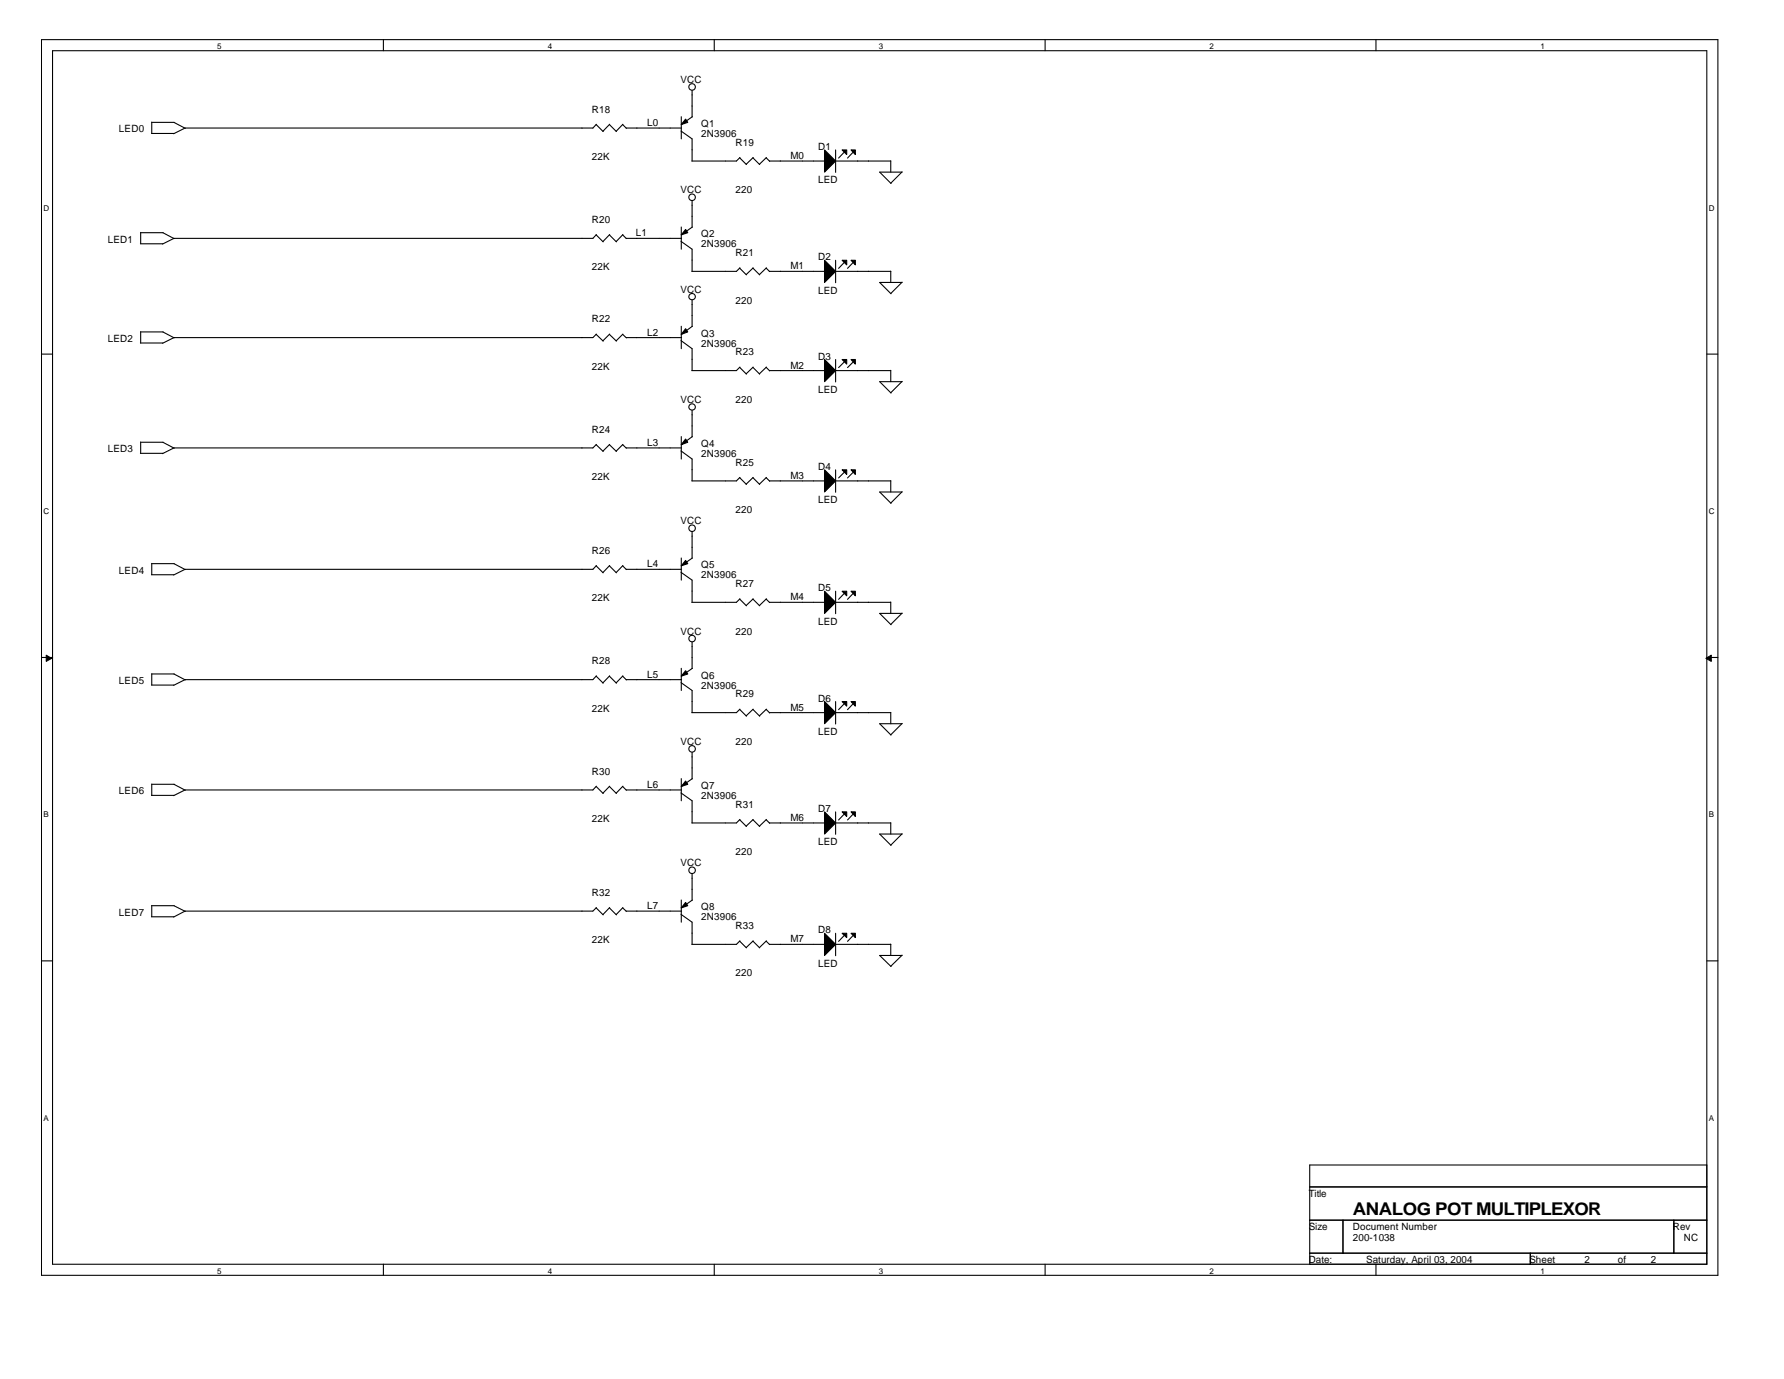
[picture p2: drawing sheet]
<svg xmlns="http://www.w3.org/2000/svg" width="279mm" height="216mm" viewBox="0 0 279 216" stroke-linecap="round" stroke-linejoin="round" font-family="sans-serif">
<g fill="none" stroke="#000" stroke-width=".17">
<path d="M6.5 6.2h262.5v193.5h-262.5zM8.2 7.9h259.1v190h-259.1zM23.8 19.2h3.5M23.8 19.1v1.8M27.2 19.2l1.8 .9M60 6.2v1.7M93.4 19.5l1.1 1.1M93.4 19.5l-.5 .5h-63.9l-1.8 .9M95.4 19.5l1.1 1.1M95.5 19.5l-1.1 1.1M97.5 19.5l.6 .6M97.6 19.5l-1.1 1.1"/>
<path d="M106.7 18.3v3.4M108.4 14.2v4.1M108.4 18.3l-1.7 1.2M111.9 6.2v1.7M163.7 6.2v1.7M215.5 6.2v1.7M22 38.2h3.5M22 36.4h3.5M22 36.4v1.8M23.7 20.9h3.5M25.5 36.4l1.8 1M93.4 36.8l1.1 1.1"/>
<path d="M93.4 36.7l-.5 .6h-65.7l-1.7 .9M95.4 36.8l1.1 1.1M95.5 36.7l-1.1 1.1M97.5 36.8l.6 .6M97.6 36.7l-1.1 1.1M98.1 20h8.6M98.1 37.3h8.6M106.7 20.5l1.7 1.2v3.5M106.7 37.8l1.7 1.2v3.5M106.7 35.5v3.5M108.4 31.4v4.2M108.4 35.5l-1.7 1.3"/>
<path d="M115.8 24.7l1.1 1.1M115.9 24.7l-.6 .5h-7M117.9 24.7l1.1 1.1M118 24.7l-1.1 1M120 24.7l.5 .6M120 24.7l-1.1 1M120.5 25.2h8.7M130.9 23.5v3.5M130.9 25.2h8.6M132.2 23.8l-.9 .9M133.6 23.8l-.9 .9M139.5 25.2v1.7"/>
<path d="M141.3 26.9h-3.5l1.7 1.8M141.3 26.9l-1.8 1.8M6.5 55.4h1.7M22 53.7h3.5M22 51.9v1.8M22 52h3.5M25.5 52l1.8 .9M93.4 52.3l1.1 1.1M93.4 52.3l-.5 .6h-65.7l-1.7 .8M95.4 52.3l1.1 1.1M95.5 52.3l-1.1 1.1M97.5 52.3l.6 .6"/>
<path d="M97.6 52.3l-1.1 1.1M98.1 52.9h8.6M106.7 53.3l1.7 1.3v3.4M106.7 51.1v3.5M108.4 47v4.1M108.4 51.1l-1.7 1.2M115.8 57.5l1.1 1.1M115.8 42l1.1 1M115.9 57.5l-.6 .5h-7M115.9 41.9l-.6 .6h-7M117.9 57.5l1.1 1.1M117.9 42l1.1 1"/>
<path d="M118 57.5l-1.1 1M118 41.9l-1.1 1.1M120 57.5l.5 .6M120 42l.5 .5M120 57.5l-1.1 1M120 41.9l-1.1 1.1M120.5 58h8.7M120.5 42.5h8.7M130.9 40.7v3.6M130.9 56.3v3.5M130.9 58h8.6M130.9 42.5h8.6"/>
<path d="M132.2 41.1l-.9 .9M132.2 56.7l-.9 .9M133.6 41.1l-.9 .9M133.6 56.7l-.9 .9M139.5 42.4v1.8M139.5 58v1.8M141.3 44.2h-3.5l1.7 1.8M141.3 44.2l-1.8 1.8M141.3 59.8h-3.5l1.7 1.7M141.3 59.7l-1.8 1.8M267.3 55.4h1.7M22 71h3.5"/>
<path d="M22 69.2v1.8M22 69.2h3.5M25.5 69.2l1.8 1M93.4 69.6l1.1 1.1M93.4 69.6l-.5 .5h-65.7l-1.7 .9M95.4 69.6l1.1 1.1M95.5 69.6l-1.1 1M97.5 69.6l.6 .6M97.6 69.6l-1.1 1M98.1 70.1h8.6M106.7 70.6l1.7 1.3v3.4M106.7 68.4v3.5"/>
<path d="M108.4 64.2v4.2M108.4 68.4l-1.7 1.2M115.8 74.8l1.1 1M115.9 74.7l-.6 .6h-7M117.9 74.8l1.1 1M118 74.7l-1.1 1.1M120 74.8l.5 .5M120 74.7l-1.1 1.1M120.5 75.3h8.7M130.9 73.6v3.5M130.9 75.3h8.6M132.2 73.9l-.9 .9"/>
<path d="M133.6 73.9l-.9 .9M139.5 75.3v1.7M141.3 77h-3.5l1.7 1.8M141.3 77l-1.8 1.8M23.7 90h3.5M23.8 88.2v1.8M23.8 88.2h3.5M27.2 88.2l1.8 1M93.4 88.6l1.1 1.1M93.4 88.5l-.5 .6h-63.9l-1.8 .9M95.4 88.6l1.1 1.1M95.5 88.5l-1.1 1.1"/>
<path d="M97.5 88.6l.6 .6M97.6 88.5l-1.1 1.1M98.1 89.1h8.6M106.7 89.6l1.7 1.2v3.5M106.7 87.4v3.4M108.4 83.3v4.1M108.4 87.4l-1.7 1.2M115.8 93.8l1.1 1.1M115.9 93.8l-.6 .5h-7M117.9 93.8l1.1 1.1M118 93.8l-1.1 1M120 93.8l.5 .5"/>
<path d="M120 93.8l-1.1 1M120.5 94.3h8.7M130.9 92.6v3.5M130.9 94.3h8.6M132.2 92.9l-.9 .9M133.6 92.9l-.9 .9M139.5 94.3v1.7M141.3 96h-3.5l1.7 1.8M141.3 96l-1.8 1.8M6.5 102.9h1.7M23.7 107.3h3.5M23.8 105.5v1.8"/>
<path d="M23.8 105.5h3.5M27.2 105.5l1.8 1M93.4 105.9l1.1 1.1M93.4 105.8l-.5 .6h-63.9l-1.8 .9M95.4 105.9l1.1 1.1M95.5 105.8l-1.1 1.1M97.5 105.9l.6 .6M97.6 105.8l-1.1 1.1M98.1 106.4h8.6M106.7 106.9l1.7 1.2v3.5M106.7 104.6v3.5M108.4 100.5v4.2"/>
<path d="M108.4 117.8v4.1M108.4 104.6l-1.7 1.3M115.8 111.1l1.1 1M115.9 111l-.6 .6h-7M117.9 111.1l1.1 1M118 111l-1.1 1.1M120 111.1l.5 .5M120 111l-1.1 1.1M120.5 111.6h8.7M130.9 109.8v3.6M130.9 111.6h8.6M132.2 110.2l-.9 .9"/>
<path d="M133.6 110.2l-.9 .9M139.5 111.5v1.8M141.3 113.3h-3.5l1.7 1.8M141.3 113.3l-1.8 1.7M267.3 102.9h1.7M23.7 124.5h3.5M23.8 122.7v1.8M23.8 122.8h3.5M27.2 122.8l1.8 .9M93.4 123.1l1.1 1.1M93.4 123.1l-.5 .6h-63.9l-1.8 .9M95.4 123.1l1.1 1.1"/>
<path d="M95.5 123.1l-1.1 1.1M97.5 123.1l.6 .6M97.6 123.1l-1.1 1.1M98.1 123.7h8.6M106.7 124.1l1.7 1.3v3.4M106.7 121.9v3.5M108.4 136.8v4.2M108.4 121.9l-1.7 1.2M115.8 128.3l1.1 1.1M115.9 128.3l-.6 .5h-7M117.9 128.3l1.1 1.1M118 128.3l-1.1 1.1"/>
<path d="M120 128.3l.5 .6M120 128.3l-1.1 1.1M120.5 128.8h8.7M130.9 127.1v3.5M130.9 128.8h8.6M132.2 127.4l-.9 1M133.6 127.4l-.9 1M139.5 128.8v1.8M141.3 130.6h-3.5l1.7 1.8M141.3 130.5l-1.8 1.8M6.5 150.4h1.7M23.7 143.5h3.5"/>
<path d="M23.8 141.8v1.7M23.8 141.8h3.5M27.2 141.8l1.8 .9M93.4 142.1l1.1 1.1M93.4 142.1l-.5 .5h-63.9l-1.8 1M95.4 142.1l1.1 1.1M95.5 142.1l-1.1 1.1M97.5 142.1l.6 .6M97.6 142.1l-1.1 1.1M98.1 142.6h8.6M106.7 143.2l1.7 1.2v3.5M106.7 140.9v3.5"/>
<path d="M108.4 140.9l-1.7 1.2M115.8 147.3l1.1 1.1M115.9 147.3l-.6 .6h-7M117.9 147.3l1.1 1.1M118 147.3l-1.1 1.1M120 147.3l.5 .6M120 147.3l-1.1 1.1M120.5 147.9h8.7M130.9 146.1v3.5M130.9 147.9h8.6M132.2 146.5l-.9 .9M133.6 146.5l-.9 .9"/>
<path d="M139.5 147.8v1.8M141.3 149.6h-3.5l1.7 1.7M141.3 149.5l-1.8 1.8M267.3 150.4h1.7M60 197.9v1.8M111.9 197.9v1.8M163.7 197.9v1.8M205.1 185.8h62.2M205.1 191h62.2M205.1 196.2h62.2M210.3 191v5.2M215.5 197.9v1.8"/>
<path d="M239.7 196.2v1.7M262.1 191v5.2M267.3 182.4h-62.2v15.5"/>
<circle cx="108.4" cy="13.6" r=".51"/>
<circle cx="108.4" cy="30.9" r=".51"/>
<circle cx="108.4" cy="46.4" r=".5"/>
<circle cx="108.4" cy="63.7" r=".5"/>
<circle cx="108.4" cy="100" r=".51"/>
<circle cx="108.4" cy="82.7" r=".51"/>
<circle cx="108.4" cy="117.2" r=".51"/>
<circle cx="108.4" cy="136.3" r=".51"/>
</g>
<g fill="#000" stroke="#000" stroke-width=".16">
<path d="M7.2 102.6l.9 .5-.9 .4z" fill-rule="evenodd"/>
<path d="M267.2 103.1l.8-.5v.9z" fill-rule="evenodd"/>
</g>
<g fill="#000" stroke="#000" stroke-width=".17">
<path d="M107.4 18.7l.3 .5-1 .3z" fill-rule="evenodd"/>
<path d="M107.4 35.9l.3 .5-1 .4z" fill-rule="evenodd"/>
<path d="M129.1 23.5l1.8 1.7-1.8 1.7z" fill-rule="evenodd"/>
<path d="M131.9 23.5h.7v.7z" fill-rule="evenodd"/>
<path d="M133.3 23.5h.7v.7z" fill-rule="evenodd"/>
<path d="M107.4 51.5l.3 .5-1 .3z" fill-rule="evenodd"/>
<path d="M129.1 40.7l1.8 1.8-1.8 1.7z" fill-rule="evenodd"/>
<path d="M129.1 56.3l1.8 1.7-1.8 1.8z" fill-rule="evenodd"/>
<path d="M131.9 40.7h.7v.8z" fill-rule="evenodd"/>
<path d="M131.9 56.3h.7v.7z" fill-rule="evenodd"/>
<path d="M133.3 40.7h.7v.8z" fill-rule="evenodd"/>
<path d="M133.3 56.3h.7v.7z" fill-rule="evenodd"/>
<path d="M107.4 68.7l.3 .5-1 .4z" fill-rule="evenodd"/>
<path d="M129.1 73.6l1.8 1.7-1.8 1.7z" fill-rule="evenodd"/>
<path d="M131.9 73.6h.7v.7z" fill-rule="evenodd"/>
<path d="M133.3 73.6h.7v.7z" fill-rule="evenodd"/>
<path d="M107.4 87.7l.3 .5-1 .4z" fill-rule="evenodd"/>
<path d="M129.1 92.6l1.8 1.7-1.8 1.7z" fill-rule="evenodd"/>
<path d="M131.9 92.6h.7v.7z" fill-rule="evenodd"/>
<path d="M133.3 92.6h.7v.7z" fill-rule="evenodd"/>
<path d="M107.4 105l.3 .5-1 .4z" fill-rule="evenodd"/>
<path d="M129.1 109.8l1.8 1.8-1.8 1.7z" fill-rule="evenodd"/>
<path d="M131.9 109.8h.7v.8z" fill-rule="evenodd"/>
<path d="M133.3 109.8h.7v.8z" fill-rule="evenodd"/>
<path d="M107.4 122.3l.3 .5-1 .3z" fill-rule="evenodd"/>
<path d="M129.1 127.1l1.8 1.7-1.8 1.8z" fill-rule="evenodd"/>
<path d="M131.9 127.1h.7v.7z" fill-rule="evenodd"/>
<path d="M133.3 127.1h.7v.7z" fill-rule="evenodd"/>
<path d="M107.4 141.3l.3 .5-1 .3z" fill-rule="evenodd"/>
<path d="M129.1 146.1l1.8 1.8-1.8 1.7z" fill-rule="evenodd"/>
<path d="M131.9 146.1h.7v.7z" fill-rule="evenodd"/>
<path d="M133.3 146.1h.7v.7z" fill-rule="evenodd"/>
</g>
<text font-size="2.8" x="211.9" y="190.3">ANALOG POT MULTIPLEXOR</text>
<g font-size="1.6">
<text x="92.7" y="17.7">R18</text>
<text x="106.6" y="13">VCC</text>
<text x="18.6" y="20.7">LED0</text>
<text x="101.3" y="19.7">L0</text>
<text x="109.8" y="19.9">Q1</text>
<text x="109.8" y="21.5">2N3906</text>
<text x="115.2" y="22.8">R19</text>
<text x="128.1" y="23.5">D1</text>
<text x="92.7" y="25.1">22K</text>
<text x="123.8" y="24.9">M0</text>
<text x="128.1" y="28.7">LED</text>
<text x="92.7" y="34.9">R20</text>
<text x="106.6" y="30.3">VCC</text>
<text x="115.2" y="30.3">220</text>
<text x="16.9" y="38">LED1</text>
<text x="99.6" y="37">L1</text>
<text x="109.8" y="37.2">Q2</text>
<text x="109.8" y="38.7">2N3906</text>
<text x="115.2" y="40.1">R21</text>
<text x="128.1" y="40.8">D2</text>
<text x="92.7" y="42.3">22K</text>
<text x="106.6" y="45.8">VCC</text>
<text x="115.2" y="47.5">220</text>
<text x="123.8" y="42.2">M1</text>
<text x="128.1" y="46">LED</text>
<text x="16.9" y="53.6">LED2</text>
<text x="92.7" y="50.5">R22</text>
<text x="101.3" y="52.5">L2</text>
<text x="109.8" y="52.7">Q3</text>
<text x="92.7" y="57.9">22K</text>
<text x="109.8" y="54.3">2N3906</text>
<text x="115.2" y="55.6">R23</text>
<text x="123.8" y="57.7">M2</text>
<text x="128.1" y="56.3">D3</text>
<text x="106.6" y="63.1">VCC</text>
<text x="115.2" y="63.1">220</text>
<text x="128.1" y="61.5">LED</text>
<text x="16.9" y="70.8">LED3</text>
<text x="92.7" y="67.7">R24</text>
<text x="101.3" y="69.8">L3</text>
<text x="109.8" y="70">Q4</text>
<text x="109.8" y="71.5">2N3906</text>
<text x="92.7" y="75.1">22K</text>
<text x="115.2" y="72.9">R25</text>
<text x="123.8" y="75">M3</text>
<text x="128.1" y="73.6">D4</text>
<text x="106.6" y="82.1">VCC</text>
<text x="115.2" y="80.3">220</text>
<text x="128.1" y="78.8">LED</text>
<text x="18.6" y="89.8">LED4</text>
<text x="92.7" y="86.7">R26</text>
<text x="101.3" y="88.8">L4</text>
<text x="109.8" y="89">Q5</text>
<text x="92.7" y="94.1">22K</text>
<text x="109.8" y="90.6">2N3906</text>
<text x="115.2" y="91.9">R27</text>
<text x="123.8" y="94">M4</text>
<text x="128.1" y="92.6">D5</text>
<text x="106.6" y="99.4">VCC</text>
<text x="115.2" y="99.4">220</text>
<text x="128.1" y="97.8">LED</text>
<text x="18.6" y="107.1">LED5</text>
<text x="92.7" y="104">R28</text>
<text x="101.3" y="106.1">L5</text>
<text x="109.8" y="106.3">Q6</text>
<text x="109.8" y="107.8">2N3906</text>
<text x="92.7" y="111.4">22K</text>
<text x="115.2" y="109.2">R29</text>
<text x="123.8" y="111.3">M5</text>
<text x="128.1" y="109.9">D6</text>
<text x="106.6" y="116.6">VCC</text>
<text x="115.2" y="116.6">220</text>
<text x="128.1" y="115.1">LED</text>
<text x="18.6" y="124.4">LED6</text>
<text x="92.7" y="121.3">R30</text>
<text x="101.3" y="123.4">L6</text>
<text x="109.8" y="123.5">Q7</text>
<text x="109.8" y="125.1">2N3906</text>
<text x="92.7" y="128.7">22K</text>
<text x="115.2" y="126.4">R31</text>
<text x="123.8" y="128.5">M6</text>
<text x="128.1" y="127.1">D7</text>
<text x="106.6" y="135.6">VCC</text>
<text x="115.2" y="133.9">220</text>
<text x="128.1" y="132.3">LED</text>
<text x="18.6" y="143.4">LED7</text>
<text x="92.7" y="140.3">R32</text>
<text x="101.3" y="142.4">L7</text>
<text x="109.8" y="142.5">Q8</text>
<text x="92.7" y="147.7">22K</text>
<text x="109.8" y="144.1">2N3906</text>
<text x="115.2" y="145.5">R33</text>
<text x="123.8" y="147.5">M7</text>
<text x="128.1" y="146.1">D8</text>
<text x="115.2" y="152.9">220</text>
<text x="128.1" y="151.3">LED</text>
<text x="205" y="187.4">Title</text>
<text x="205" y="192.6">Size</text>
<text x="205" y="197.8">Date:</text>
<text x="211.9" y="192.6">Document Number</text>
<text x="211.9" y="194.4">200-1038</text>
<text x="214" y="197.8">Saturday, April 03, 2004</text>
<text x="239.5" y="197.8">Sheet</text>
<text x="248.2" y="197.8">2</text>
<text x="253.4" y="197.8">of</text>
<text x="258.5" y="197.8">2</text>
<text x="262" y="192.6">Rev</text>
<text x="263.7" y="194.4">NC</text>
</g>
<g font-size="1.3">
<text x="34" y="7.7">5</text>
<text x="85.8" y="7.7">4</text>
<text x="137.6" y="7.7">3</text>
<text x="189.4" y="7.7">2</text>
<text x="241.3" y="7.7">1</text>
<text x="6.8" y="33">D</text>
<text x="267.6" y="33">D</text>
<text x="6.8" y="80.5">C</text>
<text x="267.6" y="80.5">C</text>
<text x="6.8" y="128">B</text>
<text x="267.6" y="128">B</text>
<text x="6.8" y="175.5">A</text>
<text x="267.6" y="175.5">A</text>
<text x="34" y="199.4">5</text>
<text x="85.8" y="199.4">4</text>
<text x="137.6" y="199.4">3</text>
<text x="189.4" y="199.4">2</text>
<text x="241.3" y="199.4">1</text>
</g>
</svg>
